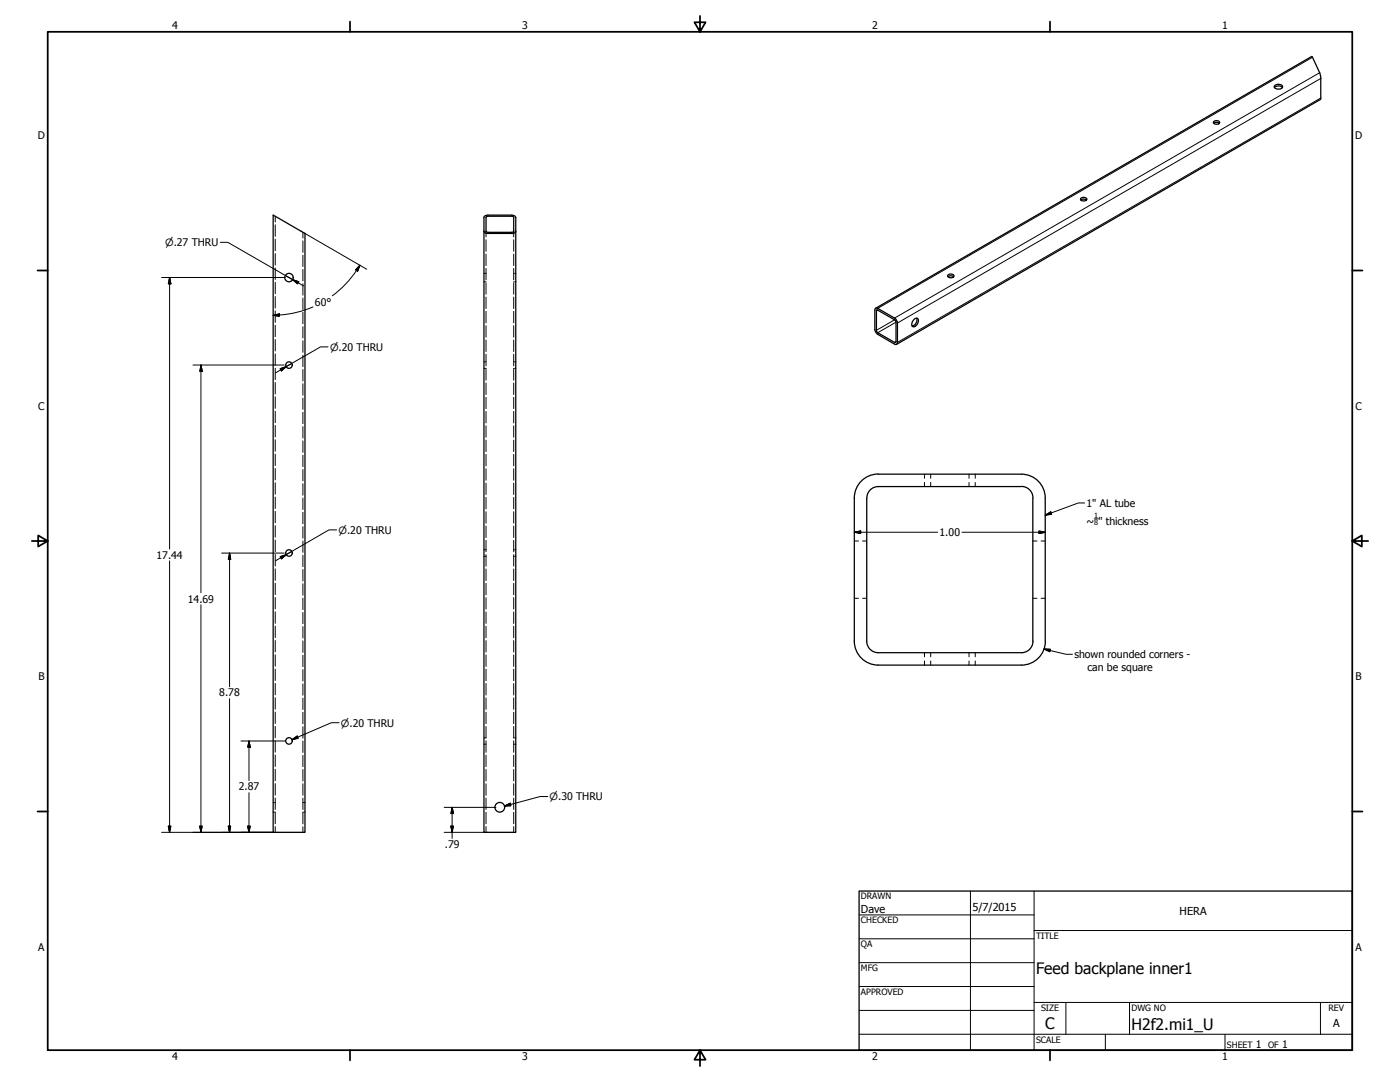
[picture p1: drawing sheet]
<svg xmlns="http://www.w3.org/2000/svg" width="559mm" height="432mm" viewBox="0 0 559 432" stroke-linecap="round" stroke-linejoin="round" font-family="sans-serif">
<!-- layer: Visible (ANSI) -->
<g fill="none" stroke="#000" stroke-width=".51">
<path d="M508.7 34.9a2.3 2.3 0 0 1 3.2 0M508.9 34a1.97 1.97 0 0 1 3 .7 2.07 2.07 0 0 1-3.3 0zM523.6 22.5l3.1 6.5 .4 1.4-.1 9.3M484.4 48.6a1.3 1.3 0 0 1 1.3-.5 1.3 1.3 0 0 1 1 1l-.6 .4h-1l-.7-.4zM484.4 49.2l.7-.4h.9l.7 .4M431.4 79.2l1.2-.5 .9 .3 .3 .5a1.5 1.5 0 0 1-2.5 0zM431.4 79.8l1.2-.4 1.1 .4M109 85.9l12.7 7.3v239h-12.7zM193.2 92.3l.2 .5 .8 .4h10.5l.8-.4 .4-.5M193.2 92.3v-5.6l.2-.5 1.4-.3h9.5l1.2 .3 .4 .5v5.6M193.2 92.3v239.9h12.7v-239.9M194.2 86.4h10.6l.2 .3v5.8l-.7 .2-10.1-.1z"/>
<path d="M378.3 109.8l1.2-.5 1.2 .5a1.18 1.18 0 0 1-1.2 1.1 1.18 1.18 0 0 1-1.2-1.1zM378.4 110.4l1.1-.4 1.1 .4M364.9 127.4l1.2-.4a2.21 2.21 0 0 1-1.6 3.4 1.81 1.81 0 0 1 .4-3zM365.9 126.9a2.58 2.58 0 0 1-1.9 3.2M341 198.8v57.1M345.9 198.8v57.1M407.7 194.2h-57.1a4.5 4.5 0 0 0-4.6 4.5M407.7 189.2h-57.1a9.6 9.6 0 0 0-9.6 9.5M407.7 194.1a4.6 4.6 0 0 1 4.6 4.6M407.7 189.2a9.5 9.5 0 0 1 9.5 9.5v57.2M412.2 198.8v57.1M341 255.9a9.6 9.6 0 0 0 9.5 9.5h57.2"/>
<path d="M345.9 255.9a4.6 4.6 0 0 0 4.7 4.6h57.1M412.3 255.9a4.6 4.6 0 0 1-4.6 4.6M417.3 255.9a9.6 9.6 0 0 1-9.6 9.5"/>
<circle cx="115.3" cy="110.8" r="1.68"/>
<circle cx="115.3" cy="145.7" r="1.3"/>
<circle cx="115.3" cy="220.7" r="1.3"/>
<circle cx="115.3" cy="295.7" r="1.3"/>
<circle cx="199.5" cy="322.2" r="1.94"/>
</g>
<!-- layer: Visible Narrow (ANSI) -->
<path d="M523.9 22.9l-173.6 100.2M526.7 29l-169.6 97.9M527.2 39.1l-169 97.6M527.2 31.3l-169 97.6M350.3 123.8l-.5 .2M357.1 127.6l-7.3 4.2M357.6 128.6l-7.3 4.2M357.6 136.3l-.5 .4" fill="none" stroke="#000" stroke-width=".4"/>
<path d="M523.6 22.5l-174 100.5M527 39.7l-169.1 97.7M349.4 123.1h.9l6.8 3.8 .6 .7 .5 1.3v7.8l-.5 .8-7.4-4.1-.9-1-.2-.9v-7.8zM349.8 123.8l.3-.2 7.3 4.4v8.7l-7.5-4.4z" fill="none" stroke="#000" stroke-width=".51"/>
<!-- layer: Hidden (ANSI) -->
<g fill="none" stroke="#000" stroke-width=".4">
<path d="M109.9 86.3v2.3M109.9 89.7v4.6M109.9 95.4v4.7M120.9 92.7v2.3M120.9 96.1v4.6M194 92.3v2.3M194 95.7v4.6M205 92.3v2.3M205 95.7v4.6M109.9 101.2v4.6M109.9 106.9v4.6M109.9 112.6v4.6"/>
<path d="M109.9 118.4v4.5M120.9 101.9v4.5M120.9 107.5v4.6M120.9 113.2v4.6M120.9 118.9v4.6M193.2 112.5h.2M193.2 109.1h.2M193.7 112.5h.3M193.7 109.1h.3M194 101.4v4.6M194 107.1v4.6M194 112.8v4.6"/>
<path d="M194 118.6v4.5M205 101.4v4.6M205 107.1v4.6M205 112.8v4.6M205 118.6v4.5M205 112.5h.3M205 109.1h.3M205.5 112.5h.4M205.5 109.1h.4M109.9 124.1v4.6M109.9 129.8v4.6M109.9 135.5v4.6"/>
<path d="M120.9 124.7v4.5M120.9 130.4v4.5M120.9 136v4.6M194 124.3v4.5M194 130v4.6M194 135.7v4.6M205 124.3v4.5M205 130v4.6M205 135.7v4.6M109.9 141.2v4.6M109.9 146.9v4.6M109.9 152.7v4.5"/>
<path d="M109.9 158.4v4.5M120.9 141.7v4.6M120.9 147.4v4.6M120.9 153.2v4.5M120.9 158.9v4.5M193.2 147h.2M193.2 144.4h.2M193.7 147h.3M193.7 144.4h.3M194 141.4v4.6M194 147.1v4.6M194 152.8v4.6"/>
<path d="M194 158.6v4.5M205 141.4v4.6M205 147.1v4.6M205 152.8v4.6M205 158.6v4.5M205 147h.3M205 144.4h.3M205.5 147h.4M205.5 144.4h.4M109.9 164.1v4.6M109.9 169.8v4.6M109.9 175.5v4.6"/>
<path d="M120.9 164.5v4.6M120.9 170.2v4.6M120.9 176v4.5M194 164.2v4.6M194 169.9v4.6M194 175.6v4.6M205 164.2v4.6M205 169.9v4.6M205 175.6v4.6M109.9 181.2v4.6M109.9 186.9v4.6M109.9 192.7v4.5"/>
<path d="M109.9 198.4v4.5M120.9 181.7v4.5M120.9 187.4v4.5M120.9 193v4.6M120.9 198.8v4.5M194 181.4v4.5M194 187.1v4.5M194 192.8v4.6M194 198.5v4.6M205 181.4v4.5M205 187.1v4.5M205 192.8v4.6"/>
<path d="M205 198.5v4.6M369 189.2v1.7M369 192.5v1.7M371.5 189.2v1.7M371.5 192.5v1.7M386.8 189.2v1.7M386.8 192.5v1.7M389.3 189.2v1.7M389.3 192.5v1.7M109.9 204.1v4.6M109.9 209.8v4.6M109.9 215.5v4.7"/>
<path d="M120.9 204.5v4.5M120.9 210.2v4.6M120.9 215.9v4.5M193.2 219.4h.2M193.7 219.4h.3M194 204.2v4.6M194 209.9v4.6M194 215.6v4.6M205 204.2v4.6M205 209.9v4.6M205 215.6v4.6M205 219.4h.3"/>
<path d="M205.5 219.4h.4M341 215.9h1.6M344.3 215.9h1.6M412.2 215.9h1.7M415.5 215.9h1.7M109.9 221.3v4.6M109.9 227v4.6M109.9 232.7v4.6M109.9 238.4v4.6M120.9 221.6v4.5M120.9 227.3v4.5M120.9 233v4.6"/>
<path d="M120.9 238.7v4.6M193.2 222h.2M193.7 222h.3M194 221.4v4.5M194 227.1v4.5M194 232.8v4.6M194 238.5v4.6M205 221.4v4.5M205 227.1v4.5M205 232.8v4.6M205 238.5v4.6M205 222h.3"/>
<path d="M205.5 222h.4M341 238.8h1.6M344.3 238.8h1.6M412.2 238.8h1.7M415.5 238.8h1.7M109.9 244.2v4.5M109.9 249.9v4.5M109.9 255.6v4.6M120.9 244.4v4.5M120.9 250.1v4.5M120.9 255.8v4.5M194 244.2v4.6"/>
<path d="M194 249.9v4.6M194 255.7v4.5M205 244.2v4.6M205 249.9v4.6M205 255.7v4.5M109.9 261.3v4.6M109.9 267v4.6M109.9 272.7v4.6M109.9 278.4v4.6M120.9 261.5v4.6M120.9 267.2v4.6M120.9 272.9v4.5"/>
<path d="M120.9 278.6v4.5M194 261.4v4.5M194 267.1v4.6M194 272.8v4.6M194 278.5v4.6M205 261.4v4.5M205 267.1v4.6M205 272.8v4.6M205 278.5v4.6M369 260.5v1.6M369 263.8v1.6M371.5 260.5v1.6"/>
<path d="M371.5 263.8v1.6M386.8 260.5v1.6M386.8 263.8v1.6M389.3 260.5v1.6M389.3 263.8v1.6M109.9 284.2v4.5M109.9 289.9v4.5M109.9 295.6v4.6M120.9 284.3v4.6M120.9 290v4.6M120.9 295.7v4.6M193.2 297h.2"/>
<path d="M193.2 294.4h.2M193.7 297h.3M194 284.2v4.6M194 289.9v4.6l-.3-.1M194 295.7v4.5M205 284.2v4.6M205 289.9v4.6l.3-.1M205 295.7v4.5M205 297h.3M205.5 297h.4M205.5 294.4h.4M109.9 301.3v4.6"/>
<path d="M109.9 307v4.6M109.9 312.7v4.6M109.9 318.5v4.5M120.9 301.4v4.5M120.9 307.1v4.6M120.9 312.8v4.6M120.9 318.5v4.6M194 301.4v4.5M194 307.1v4.6M194 312.8v4.6M194 318.5v4.5M205 301.4v4.5"/>
<path d="M205 307.1v4.6M205 312.8v4.6M205 318.5v4.5M109 320.3h.3M109 324.1h.3M109.5 320.3h.4M109.5 324.1h.4M109.9 324.2v4.5M109.9 329.9v2.3M120.9 324.2v4.6M120.9 329.9v2.3M120.9 320.3h.3"/>
<path d="M120.9 324.1h.3M121.4 320.3h.3M121.4 324.1h.3M194 324.2v4.5M194 329.9v2.3M205 324.2v4.5M205 329.9v2.3"/>
</g>
<!-- layer: Border (ANSI) -->
<g fill="none" stroke="#000" stroke-width=".7">
<path d="M19 12.7h520.8v406.4h-520.8zM139.7 8.6v4.1M279.4 6.3v6.4l-2.2-3.8h4.4l-2.2 3.8M419.1 8.6v4.1M15 107.9h4M539.8 107.9h4M12.7 215.9h6.3l-3.8-2.2v4.4l3.8-2.2M539.8 215.9l3.8 2.2v-4.4l-3.8 2.2h6.3M15 323.8h4M539.8 323.8h4M139.7 419.1v4.1M279.4 419.1l2.2 3.8h-4.4l2.2-3.8v6.3"/>
<path d="M419.1 419.1v4.1"/>
</g>
<!-- layer: Title (ANSI) -->
<g fill="none" stroke="#000" stroke-width=".4">
<path d="M387.3 355.6v63.5M412.7 355.6v63.5M342.9 365.1h69.8M342.9 374.6h69.8M412.7 371.3h127.1M342.9 384.2h69.8M342.9 393.7h69.8M342.9 412.7h196.9M342.9 403.2h69.8M412.7 400h127.1M425.4 400v12.7M441.2 412.7v6.4"/>
<path d="M450.8 400v12.7M488.9 412.7v6.4M527 400v12.7"/>
</g>
<path d="M342.9 355.6h196.9v63.5h-196.9z" fill="none" stroke="#000" stroke-width=".51"/>
<!-- layer: Dimension (ANSI) -->
<g fill="none" stroke="#000" stroke-width=".4">
<path d="M121.5 93l24.9 14.4M64.5 110.7h49.3M67.7 110.7l.5 2.6h-1zM67.7 110.7v108.4M143.6 105.9l-.9 2.3-.8-.5zM143.6 105.9a41 41 0 0 1-11 12.2M109 125.9l2.5-.6v.9zM111.5 125.8l-2.5 .1M124.9 122.5l-6.6 2.2-6.8 1M77 145.7h36.3M80.2 145.7l.5 2.5h-.9zM80.2 145.7v90.8"/>
<path d="M113.8 145.7h.1M341 212.4l2.5-.5v1zM341 212.4h33.3M384 212.4h33.2M414.7 211.9l2.5 .5-2.5 .5zM67.7 223.8v108.4M88.5 220.7h24.8M91.6 220.7l.5 2.5h-1zM91.6 220.7v53.4M113.8 220.7h.1M80.2 241.4v90.8M91.6 278.8v53.4"/>
<path d="M96.2 295.7h17.6M99.4 295.7l.5 2.5h-1zM99.4 295.7v15.8M99.4 316.4v15.8M64.5 332.2h44.5M67.2 329.7h1l-.5 2.5zM79.8 329.7h.9l-.5 2.5zM91.1 329.7h1l-.5 2.5zM98.9 329.7h1l-.5 2.5zM177.3 332.2h15.9M177.3 322.2h20.6M180 329.7h1l-.5 2.5z"/>
<path d="M180.5 322.2l.5 2.5h-1zM180.5 322.2v12.4"/>
</g>
<g fill="#000" stroke="#000" stroke-width=".4">
<path d="M67.7 110.7l.5 2.6zM67.7 110.7l.5 2.6h-1zM143.6 105.9l-.9 2.3zM143.6 105.9l-.9 2.3-.8-.5zM109 125.9l2.5-.6zM109 125.9l2.5-.6v.9zM80.2 145.7l.5 2.5zM80.2 145.7l.5 2.5h-.9zM341 212.4l2.5-.5zM341 212.4l2.5-.5v1zM414.7 212.9l2.5-.5zM414.7 211.9l2.5 .5-2.5 .5z"/>
<path d="M91.6 220.7l.5 2.5zM91.6 220.7l.5 2.5h-1zM99.4 295.7l.5 2.5zM99.4 295.7l.5 2.5h-1zM67.2 329.7l.5 2.5zM67.2 329.7h1l-.5 2.5zM79.8 329.7l.4 2.5zM79.8 329.7h.9l-.5 2.5zM91.1 329.7l.5 2.5zM91.1 329.7h1l-.5 2.5zM98.9 329.7l.5 2.5zM98.9 329.7h1l-.5 2.5z"/>
<path d="M180 329.7l.5 2.5zM180 329.7h1l-.5 2.5zM180.5 322.2l.5 2.5zM180.5 322.2l.5 2.5h-1z"/>
</g>
<!-- layer: Symbol (ANSI) -->
<g fill="none" stroke="#000" stroke-width=".4">
<path d="M87.9 96.7h3l25.9 14.9M113.9 109.9l2.9 1.7M116.8 111.6l2.5 .9-.6 .8zM116.8 111.6l4.4 2.5M130.9 138.4h-2.9l-13.8 7.9M111.8 147.1l2.4-.8-1.9 1.7zM114.2 146.3l-4.3 2.5M116.5 145l-2.3 1.3M134.4 211.5h-3.1l-17.1 9.9M417.2 205.6l2.2-1.3 .3 .9zM432.9 200.7h-2.5l-13.2 4.9M436.8 207.1h1.6"/>
<path d="M111.8 222.1l2.4-.7-1.9 1.6zM114.2 221.4l-4.3 2.4M116.5 220l-2.3 1.4M416.7 259l2.5 .1-.2 1zM416.7 259l8.8 2.1h2.6M116.5 295.2l2.1-1.4 .4 .8zM135.3 288.4h-3l-15.8 6.8M218.6 317.9h-3l-14.2 3.8M201.4 321.7l2.2-1.2 .3 1.1z"/>
</g>
<g fill="#000" stroke="#000" stroke-width=".4">
<path d="M116.8 111.6l2.5 .9zM116.8 111.6l2.5 .9-.6 .8zM112.3 148l1.9-1.7zM111.8 147.1l2.4-.8-1.9 1.7zM417.2 205.6l2.2-1.3zM417.2 205.6l2.2-1.3 .3 .9zM112.3 223l1.9-1.6zM111.8 222.1l2.4-.7-1.9 1.6zM416.7 259l2.5 .1zM416.7 259l2.5 .1-.2 1zM116.5 295.2l2.1-1.4zM116.5 295.2l2.1-1.4 .4 .8z"/>
<path d="M201.4 321.7l2.2-1.2zM201.4 321.7l2.2-1.2 .3 1.1z"/>
</g>
<g font-size="6.3">
<text x="413.5" y="388.6">Feed backplane inner1</text>
<text x="417.2" y="410.6">C</text>
<text x="451.6" y="411.1">H2f2.mi1_U</text>
</g>
<g font-size="4.4">
<text x="343.7" y="364.3">Dave</text>
<text x="388.1" y="363.7">5/7/2015</text>
<text x="470.9" y="365.1">HERA</text>
<text x="532.1" y="409.9">A</text>
</g>
<g font-size="4.2">
<text x="68.7" y="11.7">4</text>
<text x="208.4" y="11.7">3</text>
<text x="348.1" y="11.7">2</text>
<text x="487.8" y="11.7">1</text>
<text x="15.1" y="55.5">D</text>
<text x="540.9" y="55.5">D</text>
<text x="125.7" y="122">60°</text>
<text x="15.2" y="163.4">C</text>
<text x="541" y="163.4">C</text>
<text x="433.7" y="202.2">1&quot; AL tube</text>
<text x="433.7" y="209.6">~ &quot; thickness</text>
<text x="375" y="213.9">1.00</text>
<text x="62.5" y="223">17.44</text>
<text x="75" y="240.5">14.69</text>
<text x="428.8" y="262.6">shown rounded corners -</text>
<text x="434.1" y="267.7">can be square</text>
<text x="15.3" y="271.4">B</text>
<text x="541.1" y="271.4">B</text>
<text x="87.5" y="277.9">8.78</text>
<text x="95.3" y="315.5">2.87</text>
<text x="177.5" y="338.5">.79</text>
<text x="15.2" y="379.3">A</text>
<text x="541" y="379.3">A</text>
<text x="501.3" y="418.3">1</text>
<text x="511.8" y="418.3">1</text>
<text x="68.7" y="423.2">4</text>
<text x="208.4" y="423.2">3</text>
<text x="348.1" y="423.2">2</text>
<text x="487.8" y="423.2">1</text>
</g>
<g font-size="4">
<text x="66" y="98.2">⌀.27 THRU</text>
<text x="131.8" y="140">⌀.20 THRU</text>
<text x="135.1" y="213">⌀.20 THRU</text>
<text x="136.1" y="289.9">⌀.20 THRU</text>
<text x="219.4" y="319.4">⌀.30 THRU</text>
</g>
<g font-size="3.5">
<text x="343.7" y="358.9">DRAWN</text>
<text x="343.7" y="368.5">CHECKED</text>
<text x="413.5" y="374.6">TITLE</text>
<text x="343.7" y="378">QA</text>
<text x="343.7" y="387.5">MFG</text>
<text x="343.7" y="397.1">APPROVED</text>
<text x="415.5" y="403.4">SIZE</text>
<text x="451.6" y="403.4">DWG NO</text>
<text x="530.3" y="403.4">REV</text>
<text x="413.5" y="416.1">SCALE</text>
<text x="489.7" y="418.3">SHEET</text>
<text x="506.2" y="418.3">OF</text>
</g>
<g font-size="2.9">
<text x="436.8" y="206.7">1</text>
<text x="436.8" y="209.6">8</text>
</g>
</svg>
